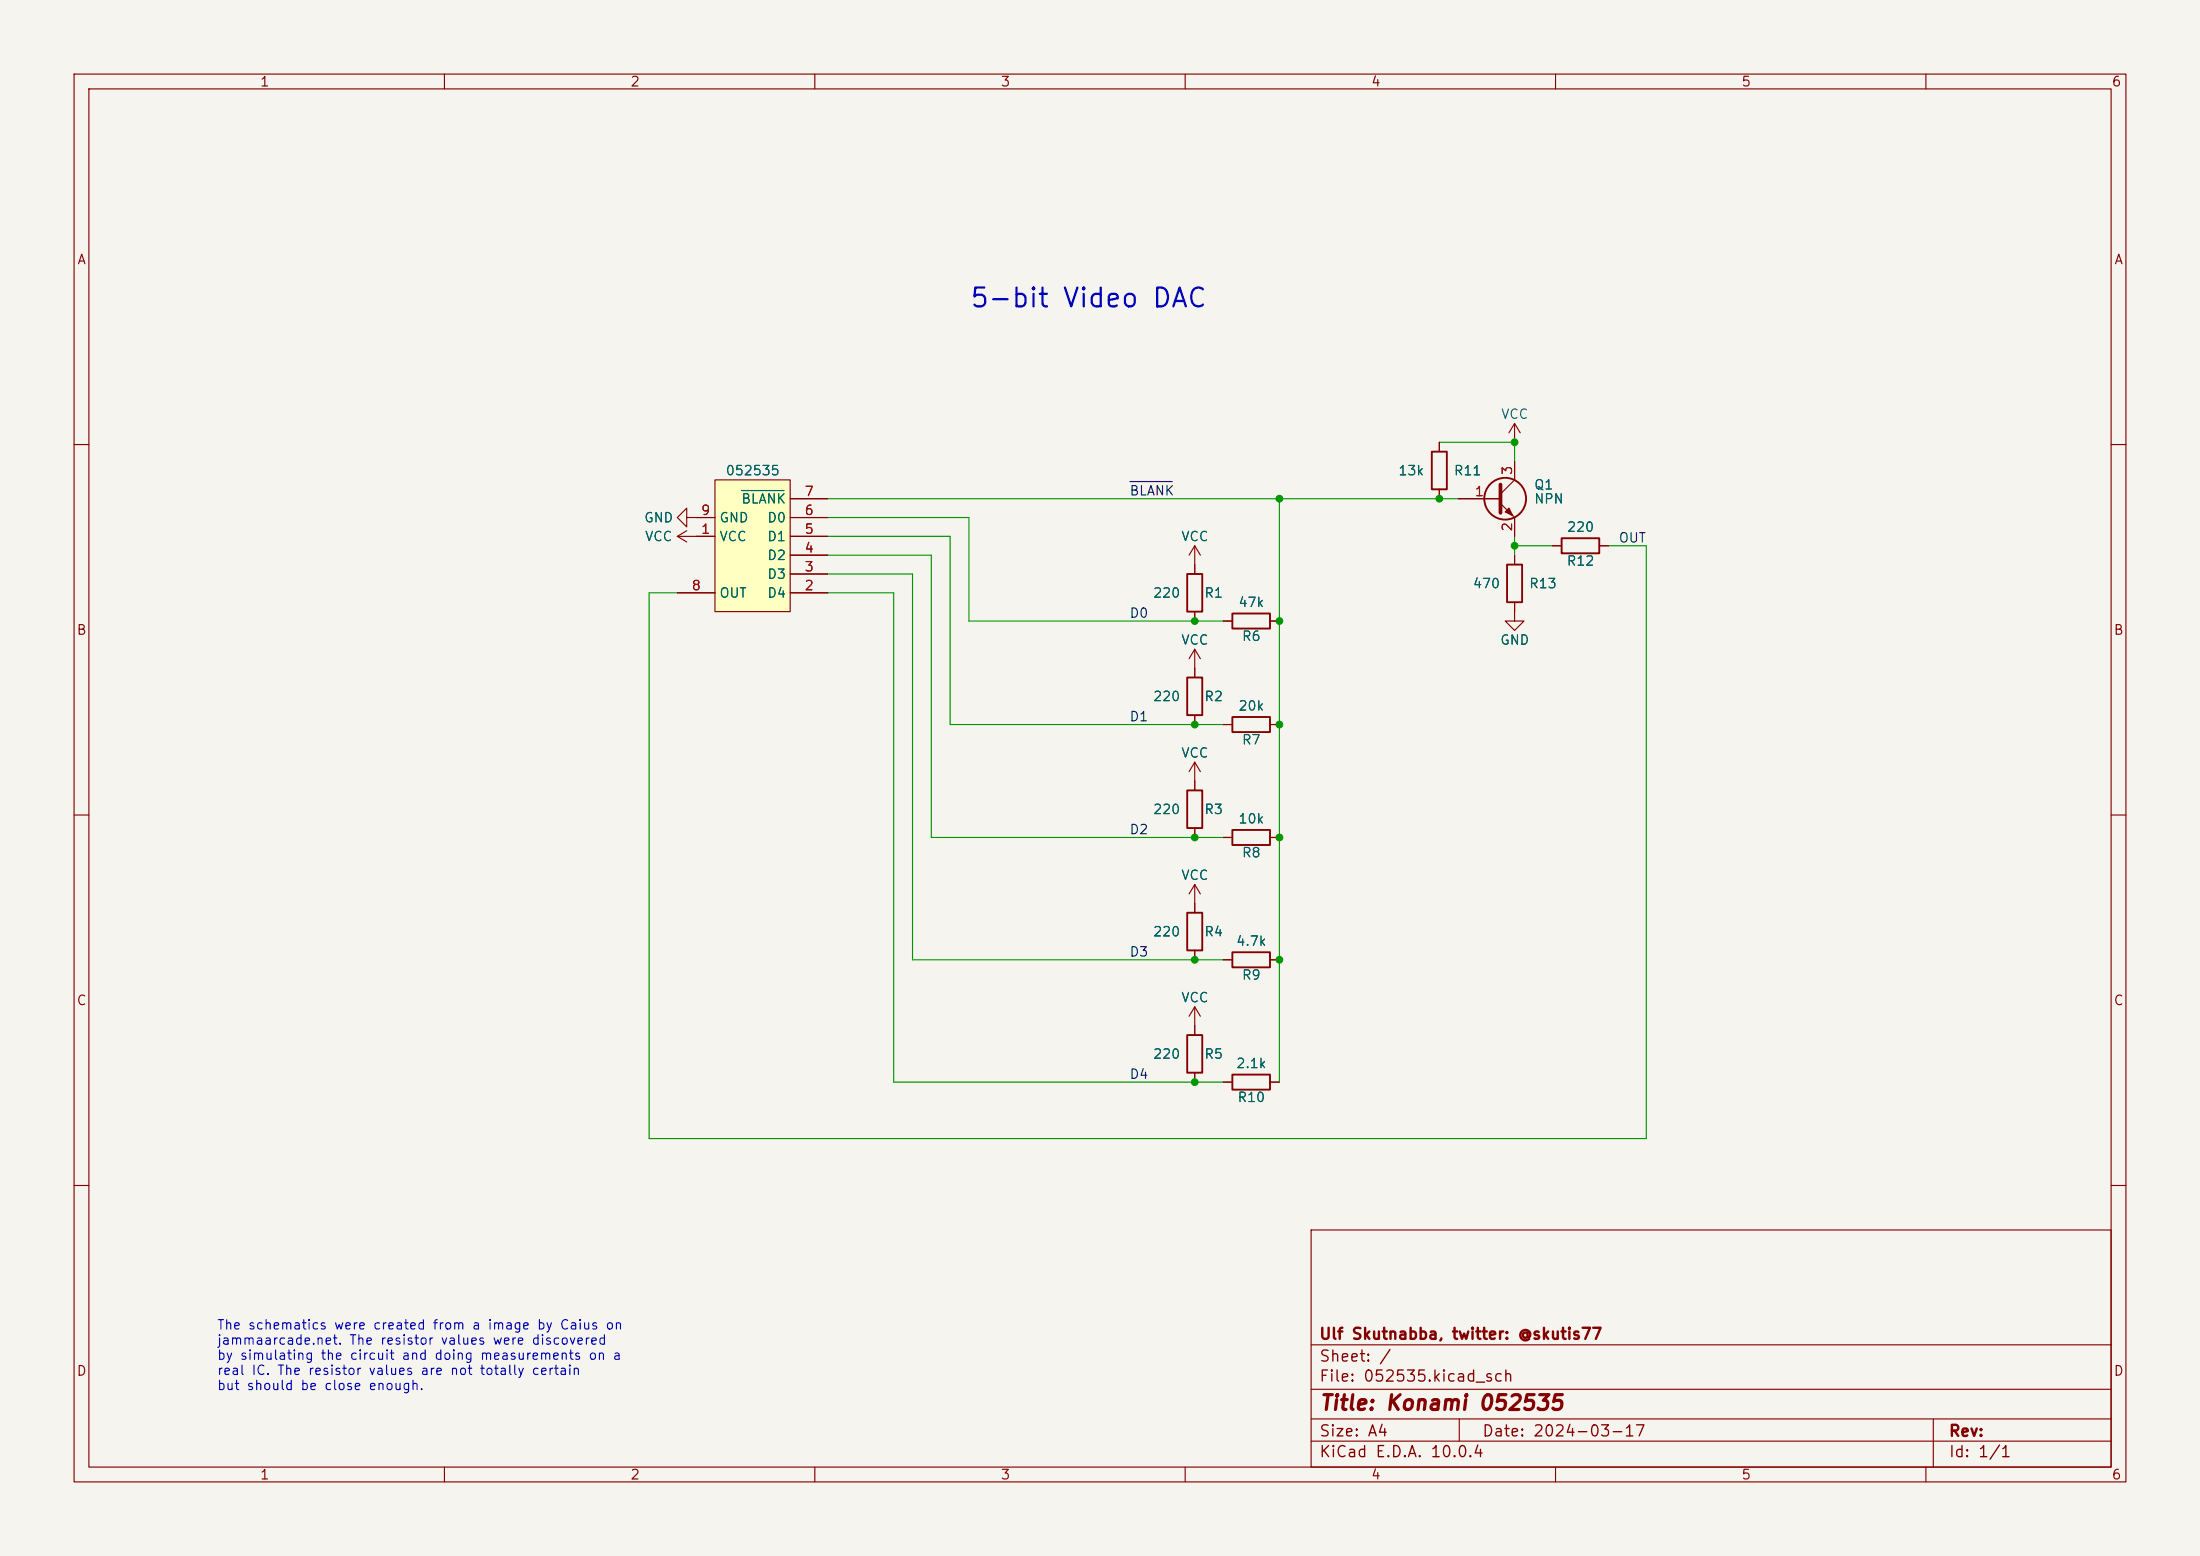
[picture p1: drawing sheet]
<svg xmlns="http://www.w3.org/2000/svg" width="297mm" height="210mm" viewBox="0 0 297 210" stroke-linecap="round" stroke-linejoin="round" font-family="sans-serif">
<path d="M0 0h297v210h-297z" fill="#f5f4ef" stroke="#f5f4ef" stroke-width=".14"/>
<g fill="none" stroke="#840000" stroke-width=".15">
<path d="M10 10h277v190h-277zM12 12h273v186h-273zM60 10v2M110 10v2M160 10v2M210 10v2M260 10v2M10 60h2M161.3 73.7v3.8M161.3 73.7l-.8 1.2M161.3 73.7l.8 1.2M204.5 74.9v1.3"/>
<path d="M285 60h2M161.3 82.6v1.2M161.3 87.6v3.8M161.3 96.5v1.3M161.3 87.6l-.8 1.3M161.3 87.6l.8 1.3M165.1 83.8h1.3M165.1 97.8h1.3M171.4 83.8h1.3M171.4 97.8h1.3M204.5 81.3v1.3M10 110h2"/>
<path d="M161.3 102.9v3.8M161.3 111.8v1.2M161.3 102.9l-.8 1.2M161.3 102.9l.8 1.2M285 110h2M10 160h2M177 166h108v32h-108zM285 160h2M60 198v2M110 198v2M160 198v2M177 194.5h108"/>
<path d="M177 191.5h108M177 187.5h108M177 181.5h108M197 191.5v3M210 198v2M260 198v2M261 191.5v6.5"/>
</g>
<path d="M160.3 77.5h2v5.1h-2zM203.5 76.2h2v5.1h-2zM160.3 91.4h2v5.1h-2zM166.4 82.8h5v2h-5zM166.4 96.8h5v2h-5zM160.3 106.7h2v5.1h-2z" fill="none" stroke="#840000" stroke-width=".25"/>
<path d="M96.5 64.8h10.2v17.8h-10.2z" fill="#ffffc2"/>
<g fill="none" stroke="#840000" stroke-width=".15">
<path d="M194.3 59.7v1.3M204.5 57.2l-.8 1.2M204.5 57.2l.7 1.2M204.5 57.2v2.5M91.4 72.4h5.1M91.4 72.4l1.3 .8M92.7 69.9v-1.3l-1.3 1.3 1.3 1.2v-1.2h3.8M92.7 71.6l-1.3 .8M96.5 64.8h10.2v17.8h-10.2zM106.7 72.4h5.1M106.7 77.5h5.1M106.7 74.9h5.1"/>
<path d="M106.7 69.9h5.1M106.7 67.3h5.1M161.3 76.2v1.3M194.3 66v1.3M196.8 67.3h5.8M202.6 67.9l1.9 2v2.5M204.5 62.2v2.6l-1.9 1.9M204.5 74.9v1.3M209.5 73.7h1.3M215.9 73.7h1.3M91.4 80h5.1M106.7 80h5.1"/>
<path d="M161.3 82.6v1.2M161.3 90.2v1.2M161.3 96.5v1.3M165.1 97.8h1.3M165.1 83.8h1.3M171.4 97.8h1.3M171.4 83.8h1.3M204.5 81.3v2.5h1.2l-1.2 1.3-1.3-1.3h1.3M161.3 119.4l-.8 1.3M161.3 119.4l.8 1.3M161.3 105.4v1.3M161.3 111.8v1.2"/>
<path d="M161.3 119.4v3.8M165.1 113h1.3M171.4 113h1.3M161.3 128.3v1.2M161.3 135.9v3.8M161.3 135.9l-.8 1.3M161.3 135.9l.8 1.3M165.1 129.5h1.3M171.4 129.5h1.3M161.3 144.8v1.3M165.1 146.1h1.3M171.4 146.1h1.3"/>
</g>
<path d="M100.1 66.2h5.7" fill="none" stroke="#006464" stroke-width=".15"/>
<g fill="none" stroke="#840000" stroke-width=".25">
<path d="M193.3 61h2v5h-2zM210.8 72.6h5.1v2.1h-5.1zM166.4 112h5v2h-5zM160.3 123.2h2v5.1h-2zM160.3 139.7h2v5.1h-2zM166.4 128.5h5v2.1h-5zM166.4 145h5v2.1h-5z"/>
<circle cx="203.2" cy="67.3" r="2.82"/>
</g>
<path d="M202.6 65.4v3.8" fill="none" stroke="#840000" stroke-width=".51"/>
<path d="M203.2 69.1l.5-.5 .5 1z" fill="#840000" stroke="#840000" stroke-width=".15"/>
<path d="M152.5 65h5.8" fill="none" stroke="#0f0f0f" stroke-width=".15"/>
<path d="M194.3 59.7h10.2v2.5M111.8 72.4h16.5v25.4h36.8M111.8 77.5h11.4v52h41.9M111.8 67.3h85M111.8 74.9h13.9v38.1h39.4M111.8 69.9h19v13.9h34.3M172.7 67.3v78.8M204.5 73.7h5M204.5 72.4v2.5M217.2 73.7h5v80h-134.6v-73.7h3.8M111.8 80h8.8v66.1h44.5" fill="none" stroke="#009600" stroke-width=".15"/>
<g fill="#009600" stroke="#009600" stroke-width=".14">
<circle cx="161.3" cy="97.8" r=".46"/>
<circle cx="161.3" cy="83.8" r=".46"/>
<circle cx="172.7" cy="97.8" r=".46"/>
<circle cx="172.7" cy="83.8" r=".46"/>
<circle cx="172.7" cy="67.3" r=".46"/>
<circle cx="194.3" cy="67.3" r=".46"/>
<circle cx="172.7" cy="129.5" r=".46"/>
<circle cx="204.5" cy="59.7" r=".46"/>
<circle cx="204.5" cy="73.7" r=".46"/>
<circle cx="161.3" cy="146.1" r=".46"/>
<circle cx="161.3" cy="129.5" r=".46"/>
<circle cx="172.7" cy="113" r=".46"/>
<circle cx="161.3" cy="113" r=".46"/>
</g>
<text font-size="2.5" fill="#0000c2" x="130.8" y="42.1">5-bit Video DAC</text>
<text font-size="2" fill="#840000" x="178" y="190.8">Title: Konami 052535</text>
<g font-size="1.5" fill="#840000">
<text x="178" y="184.2">Sheet: /</text>
<text x="178" y="181.2">Ulf Skutnabba, twitter: @skutis77</text>
<text x="178" y="186.9">File: 052535.kicad_sch</text>
<text x="178" y="197.1">KiCad E.D.A. 10.0.4</text>
<text x="178" y="194.3">Size: A4</text>
<text x="200" y="194.3">Date: 2024-03-17</text>
<text x="263" y="194.3">Rev:</text>
<text x="263" y="197.1">Id: 1/1</text>
</g>
<g font-size="1.3" fill="#840000">
<text x="35" y="12">1</text>
<text x="85" y="12">2</text>
<text x="135" y="12">3</text>
<text x="185" y="12">4</text>
<text x="235" y="12">5</text>
<text x="285" y="12">6</text>
<text x="10.3" y="36">A</text>
<text x="285.3" y="36">A</text>
<text x="10.3" y="86">B</text>
<text x="285.3" y="86">B</text>
<text x="10.3" y="136">C</text>
<text x="285.3" y="136">C</text>
<text x="10.3" y="186">D</text>
<text x="285.3" y="186">D</text>
<text x="35" y="200">1</text>
<text x="85" y="200">2</text>
<text x="135" y="200">3</text>
<text x="185" y="200">4</text>
<text x="235" y="200">5</text>
<text x="285" y="200">6</text>
</g>
<g font-size="1.3" fill="#006464">
<text x="202.6" y="56.9">VCC</text>
<text x="97.9" y="64.5">052535</text>
<text x="188.7" y="64.5">13k</text>
<text x="196.2" y="64.5">R11</text>
<text x="86.9" y="70.8">GND</text>
<text x="97" y="70.8">GND</text>
<text x="100" y="68.3">BLANK</text>
<text x="103.5" y="70.8">D0</text>
<text x="207" y="66.4">Q1</text>
<text x="207" y="68.3">NPN</text>
<text x="87" y="73.4">VCC</text>
<text x="97" y="73.4">VCC</text>
<text x="103.5" y="75.9">D2</text>
<text x="103.5" y="73.4">D1</text>
<text x="159.4" y="73.4">VCC</text>
<text x="211.4" y="76.7">R12</text>
<text x="211.4" y="72.1">220</text>
<text x="97" y="81">OUT</text>
<text x="103.5" y="81">D4</text>
<text x="103.5" y="78.4">D3</text>
<text x="155.6" y="81">220</text>
<text x="162.5" y="81">R1</text>
<text x="167.1" y="82.3">47k</text>
<text x="198.7" y="79.7">470</text>
<text x="206.3" y="79.7">R13</text>
<text x="159.4" y="87.3">VCC</text>
<text x="167.6" y="86.8">R6</text>
<text x="202.4" y="87.3">GND</text>
<text x="155.6" y="95">220</text>
<text x="162.5" y="95">R2</text>
<text x="167.1" y="96.2">20k</text>
<text x="167.6" y="100.8">R7</text>
<text x="159.4" y="102.6">VCC</text>
<text x="155.6" y="110.2">220</text>
<text x="162.5" y="110.2">R3</text>
<text x="167.1" y="111.5">10k</text>
<text x="159.4" y="119.1">VCC</text>
<text x="167.6" y="116">R8</text>
<text x="155.6" y="126.7">220</text>
<text x="162.5" y="126.7">R4</text>
<text x="166.8" y="128">4.7k</text>
<text x="159.4" y="135.6">VCC</text>
<text x="167.6" y="132.5">R9</text>
<text x="155.6" y="143.2">220</text>
<text x="162.5" y="143.2">R5</text>
<text x="166.8" y="144.5">2.1k</text>
<text x="167" y="149.1">R10</text>
</g>
<g font-size="1.3" fill="#a90000">
<text x="204.4" y="64.2" transform="rotate(-90 204.4 64.2)">3</text>
<text x="94.5" y="69.8">9</text>
<text x="108.5" y="69.8">6</text>
<text x="108.5" y="67.3">7</text>
<text x="199" y="67.3">1</text>
<text x="204.4" y="71.8" transform="rotate(-90 204.4 71.8)">2</text>
<text x="94.5" y="72.4">1</text>
<text x="108.5" y="77.4">3</text>
<text x="108.5" y="74.9">4</text>
<text x="108.5" y="72.4">5</text>
<text x="93.3" y="80">8</text>
<text x="108.5" y="80">2</text>
</g>
<g font-size="1.3" fill="#0f0f0f">
<text x="152.4" y="67.2">BLANK</text>
<text x="218.4" y="73.5">OUT</text>
<text x="152.4" y="83.7">D0</text>
<text x="152.4" y="97.7">D1</text>
<text x="152.4" y="112.9">D2</text>
<text x="152.4" y="129.4">D3</text>
<text x="152.4" y="145.9">D4</text>
</g>
<g font-size="1.3" fill="#0000c2">
<text x="29.2" y="179.8">The schematics were created from a image by Caius on</text>
<text x="29.2" y="181.8">jammaarcade.net. The resistor values were discovered</text>
<text x="29.2" y="183.8">by simulating the circuit and doing measurements on a</text>
<text x="29.2" y="185.9">real IC. The resistor values are not totally certain</text>
<text x="29.2" y="187.9">but should be close enough.</text>
</g>
</svg>
